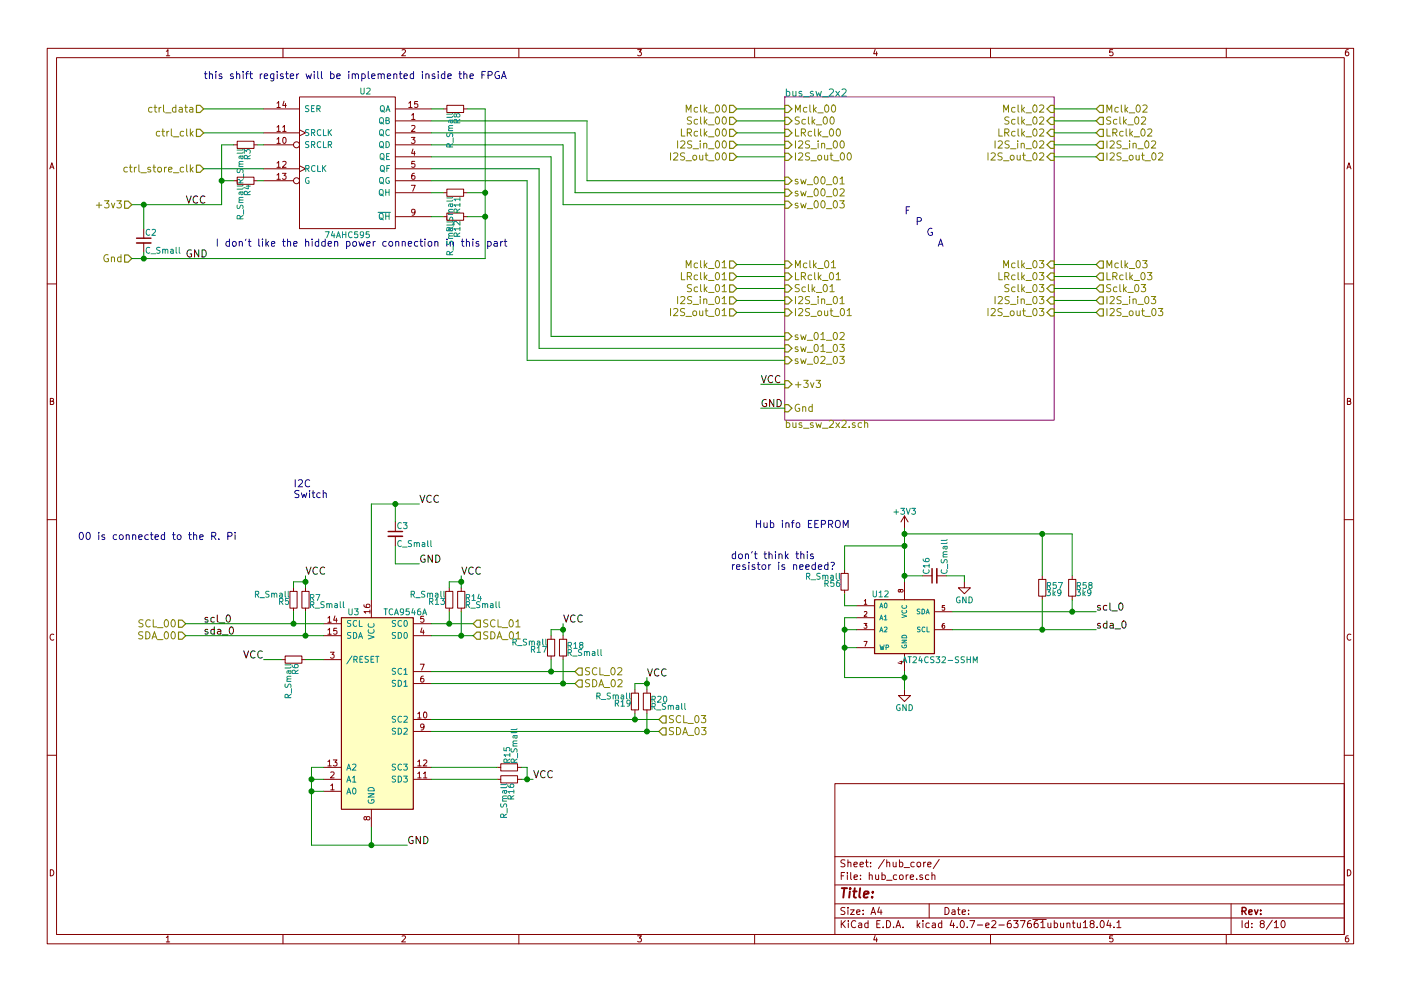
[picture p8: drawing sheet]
EESchema Schematic File Version 2
LIBS:power
LIBS:device
LIBS:switches
LIBS:relays
LIBS:motors
LIBS:transistors
LIBS:conn
LIBS:linear
LIBS:regul
LIBS:74xx
LIBS:cmos4000
LIBS:adc-dac
LIBS:memory
LIBS:xilinx
LIBS:microcontrollers
LIBS:dsp
LIBS:microchip
LIBS:analog_switches
LIBS:motorola
LIBS:texas
LIBS:intel
LIBS:audio
LIBS:interface
LIBS:digital-audio
LIBS:philips
LIBS:display
LIBS:cypress
LIBS:siliconi
LIBS:opto
LIBS:atmel
LIBS:contrib
LIBS:valves
LIBS:74cbtlv3245
LIBS:abb
LIBS:tca9546a
LIBS:flexibleaudiohub-cache
EELAYER 25 0
EELAYER END
$Descr A4 11693 8268
encoding utf-8
Sheet 8 10
Title ""
Date ""
Rev ""
Comp ""
Comment1 ""
Comment2 ""
Comment3 ""
Comment4 ""
$EndDescr
Text HLabel 1100 1700 0    60   Input ~ 0
+3v3
Text HLabel 1100 2150 0    60   Input ~ 0
Gnd
Text HLabel 6150 1200 0    60   Input ~ 0
I2S_in_00
Text HLabel 6150 1300 0    60   Input ~ 0
I2S_out_00
Text HLabel 6150 1000 0    60   Input ~ 0
Sclk_00
Text HLabel 6150 1100 0    60   Input ~ 0
LRclk_00
Text HLabel 1550 5300 0    60   Input ~ 0
SDA_00
Text HLabel 1550 5200 0    60   Input ~ 0
SCL_00
Text HLabel 6150 900  0    60   Input ~ 0
Mclk_00
Text Notes 2450 4150 0    60   ~ 0
I2C\nSwitch
Text HLabel 1700 900  0    60   Input ~ 0
ctrl_data
Text HLabel 1700 1100 0    60   Input ~ 0
ctrl_clk
Text HLabel 3950 5300 2    60   Input ~ 0
SDA_01
Text HLabel 3950 5200 2    60   Input ~ 0
SCL_01
Text HLabel 4800 5700 2    60   Input ~ 0
SDA_02
Text HLabel 4800 5600 2    60   Input ~ 0
SCL_02
Text HLabel 6150 2500 0    60   Input ~ 0
I2S_in_01
Text HLabel 6150 2600 0    60   Input ~ 0
I2S_out_01
Text HLabel 6150 2400 0    60   Input ~ 0
Sclk_01
Text HLabel 6150 2300 0    60   Input ~ 0
LRclk_01
Text HLabel 6150 2200 0    60   Input ~ 0
Mclk_01
Text Notes 650  4500 0    60   ~ 0
00 is connected to the R. Pi
Text HLabel 5500 6100 2    60   Input ~ 0
SDA_03
Text HLabel 5500 6000 2    60   Input ~ 0
SCL_03
Text Notes 7550 2050 0    60   ~ 0
F\n  P\n    G\n      A
Text HLabel 9150 1200 2    60   Input ~ 0
I2S_in_02
Text HLabel 9150 1300 2    60   Input ~ 0
I2S_out_02
Text HLabel 9150 1000 2    60   Input ~ 0
Sclk_02
Text HLabel 9150 1100 2    60   Input ~ 0
LRclk_02
Text HLabel 9150 900  2    60   Input ~ 0
Mclk_02
Text HLabel 9150 2500 2    60   Input ~ 0
I2S_in_03
Text HLabel 9150 2600 2    60   Input ~ 0
I2S_out_03
Text HLabel 9150 2400 2    60   Input ~ 0
Sclk_03
Text HLabel 9150 2300 2    60   Input ~ 0
LRclk_03
Text HLabel 9150 2200 2    60   Input ~ 0
Mclk_03
$Sheet
S 6550 800  2250 2700
U 5ADB2455
F0 "bus_sw_2x2" 60
F1 "bus_sw_2x2.sch" 60
F2 "I2S_in_00" I L 6550 1200 60 
F3 "I2S_out_00" I L 6550 1300 60 
F4 "Sclk_00" I L 6550 1000 60 
F5 "LRclk_00" I L 6550 1100 60 
F6 "Mclk_00" I L 6550 900 60 
F7 "I2S_in_01" I L 6550 2500 60 
F8 "I2S_out_01" I L 6550 2600 60 
F9 "Sclk_01" I L 6550 2400 60 
F10 "LRclk_01" I L 6550 2300 60 
F11 "Mclk_01" I L 6550 2200 60 
F12 "I2S_in_02" I R 8800 1200 60 
F13 "I2S_out_02" I R 8800 1300 60 
F14 "Sclk_02" I R 8800 1000 60 
F15 "LRclk_02" I R 8800 1100 60 
F16 "Mclk_02" I R 8800 900 60 
F17 "I2S_in_03" I R 8800 2500 60 
F18 "I2S_out_03" I R 8800 2600 60 
F19 "Sclk_03" I R 8800 2400 60 
F20 "LRclk_03" I R 8800 2300 60 
F21 "Mclk_03" I R 8800 2200 60 
F22 "+3v3" I L 6550 3200 60 
F23 "Gnd" I L 6550 3400 60 
F24 "sw_00_02" I L 6550 1600 60 
F25 "sw_01_02" I L 6550 2800 60 
F26 "sw_00_03" I L 6550 1700 60 
F27 "sw_01_03" I L 6550 2900 60 
F28 "sw_00_01" I L 6550 1500 60 
F29 "sw_02_03" I L 6550 3000 60 
$EndSheet
$Comp
L 74HC595 U2
U 1 1
P 2900 1350
F 0 "U2" H 3050 1950 50  0000 C CNN
F 1 "74AHC595" H 2900 750 50  0000 C CNN
F 2 "Housings_SOIC:SOIC-16_3.9x9.9mm_Pitch1.27mm" H 2900 1350 50  0001 C CNN
F 3 "" H 2900 1350 50  0001 C CNN
	1    2900 1350
	1    0    0    -1  
$EndComp
Text Notes 1700 650  0    60   ~ 0
this shift register will be implemented inside the FPGA
Text HLabel 1700 1400 0    60   Input ~ 0
ctrl_store_clk
Wire Wire Line
	1700 1400 2200 1400
Wire Wire Line
	1700 1100 2200 1100
Wire Wire Line
	1700 900  2200 900 
Text Notes 1800 2050 0    60   ~ 0
I don't like the hidden power connection in this part
Wire Wire Line
	1850 1700 1100 1700
Text Label 1550 1700 0    60   ~ 0
VCC
Wire Wire Line
	4050 2150 1100 2150
Text Label 1550 2150 0    60   ~ 0
GND
$Comp
L C_Small C2
U 1 1
P 1200 2000
F 0 "C2" H 1210 2070 50  0000 L CNN
F 1 "C_Small" H 1210 1920 50  0000 L CNN
F 2 "Capacitors_SMD:C_0805_HandSoldering" H 1200 2000 50  0001 C CNN
F 3 "" H 1200 2000 50  0001 C CNN
	1    1200 2000
	1    0    0    -1  
$EndComp
Wire Wire Line
	1200 1700 1200 1900
Connection ~ 1200 1700
Wire Wire Line
	1200 2100 1200 2150
Connection ~ 1200 2150
$Comp
L R_Small R3
U 1 1
P 2050 1200
F 0 "R3" H 2080 1220 50  0000 L CNN
F 1 "R_Small" H 2080 1160 50  0000 L CNN
F 2 "Resistors_SMD:R_0805_HandSoldering" H 2050 1200 50  0001 C CNN
F 3 "" H 2050 1200 50  0001 C CNN
	1    2050 1200
	0    1    1    0   
$EndComp
$Comp
L R_Small R4
U 1 1
P 2050 1500
F 0 "R4" H 2080 1520 50  0000 L CNN
F 1 "R_Small" H 2080 1460 50  0000 L CNN
F 2 "Resistors_SMD:R_0805_HandSoldering" H 2050 1500 50  0001 C CNN
F 3 "" H 2050 1500 50  0001 C CNN
	1    2050 1500
	0    1    1    0   
$EndComp
Wire Wire Line
	2200 1200 2150 1200
Wire Wire Line
	2200 1500 2150 1500
Wire Wire Line
	1850 1200 1850 1700
Wire Wire Line
	1850 1500 1950 1500
Wire Wire Line
	1950 1200 1850 1200
Connection ~ 1850 1500
Wire Wire Line
	6150 900  6550 900 
Wire Wire Line
	6550 1000 6150 1000
Wire Wire Line
	6150 1100 6550 1100
Wire Wire Line
	6550 1200 6150 1200
Wire Wire Line
	6150 1300 6550 1300
Wire Wire Line
	4900 1500 6550 1500
Wire Wire Line
	4800 1600 6550 1600
Wire Wire Line
	6150 2200 6550 2200
Wire Wire Line
	6150 2500 6550 2500
Wire Wire Line
	6550 2600 6150 2600
Wire Wire Line
	8800 900  9150 900 
Wire Wire Line
	9150 1000 8800 1000
Wire Wire Line
	8800 1100 9150 1100
Wire Wire Line
	9150 1200 8800 1200
Wire Wire Line
	8800 1300 9150 1300
Wire Wire Line
	9150 2200 8800 2200
Wire Wire Line
	8800 2500 9150 2500
Wire Wire Line
	9150 2600 8800 2600
Wire Wire Line
	6550 3200 6350 3200
Wire Wire Line
	6550 3400 6350 3400
Text Label 6350 3200 0    60   ~ 0
VCC
Text Label 6350 3400 0    60   ~ 0
GND
Wire Wire Line
	4600 2800 6550 2800
Wire Wire Line
	4500 2900 6550 2900
Wire Wire Line
	3600 1000 4900 1000
Wire Wire Line
	4900 1000 4900 1500
Wire Wire Line
	4800 1600 4800 1100
Wire Wire Line
	4800 1100 3600 1100
Wire Wire Line
	3600 1200 4700 1200
Wire Wire Line
	3600 1300 4600 1300
$Comp
L TCA9546A U3
U 1 1
P 3100 5900
F 0 "U3" H 2900 6700 50  0000 L CNN
F 1 "TCA9546A" H 3200 6700 50  0000 L CNN
F 2 "Housings_SSOP:TSSOP-16_4.4x5mm_Pitch0.65mm" H 4100 5000 50  0001 C CNN
F 3 "" H 3150 6150 50  0000 C CNN
	1    3100 5900
	1    0    0    -1  
$EndComp
$Comp
L R_Small R7
U 1 1
P 2550 5000
F 0 "R7" H 2580 5020 50  0000 L CNN
F 1 "R_Small" H 2580 4960 50  0000 L CNN
F 2 "Resistors_SMD:R_0805_HandSoldering" H 2550 5000 50  0001 C CNN
F 3 "" H 2550 5000 50  0001 C CNN
	1    2550 5000
	1    0    0    -1  
$EndComp
$Comp
L R_Small R5
U 1 1
P 2450 5000
F 0 "R5" H 2480 5020 50  0000 L CNN
F 1 "R_Small" H 2480 4960 50  0000 L CNN
F 2 "Resistors_SMD:R_0805_HandSoldering" H 2450 5000 50  0001 C CNN
F 3 "" H 2450 5000 50  0001 C CNN
	1    2450 5000
	-1   0    0    1   
$EndComp
Wire Wire Line
	1550 5200 2700 5200
Wire Wire Line
	1550 5300 2700 5300
Wire Wire Line
	2550 4800 2550 4900
Wire Wire Line
	2450 4900 2450 4850
Wire Wire Line
	2450 4850 2550 4850
Connection ~ 2550 4850
Text Label 2550 4800 0    60   ~ 0
VCC
$Comp
L R_Small R14
U 1 1
P 3850 5000
F 0 "R14" H 3880 5020 50  0000 L CNN
F 1 "R_Small" H 3880 4960 50  0000 L CNN
F 2 "Resistors_SMD:R_0805_HandSoldering" H 3850 5000 50  0001 C CNN
F 3 "" H 3850 5000 50  0001 C CNN
	1    3850 5000
	1    0    0    -1  
$EndComp
$Comp
L R_Small R13
U 1 1
P 3750 5000
F 0 "R13" H 3780 5020 50  0000 L CNN
F 1 "R_Small" H 3780 4960 50  0000 L CNN
F 2 "Resistors_SMD:R_0805_HandSoldering" H 3750 5000 50  0001 C CNN
F 3 "" H 3750 5000 50  0001 C CNN
	1    3750 5000
	-1   0    0    1   
$EndComp
Wire Wire Line
	3850 4800 3850 4900
Wire Wire Line
	3750 4900 3750 4850
Wire Wire Line
	3750 4850 3850 4850
Connection ~ 3850 4850
Text Label 3850 4800 0    60   ~ 0
VCC
Wire Wire Line
	3600 5200 3950 5200
Wire Wire Line
	3600 5300 3950 5300
$Comp
L R_Small R18
U 1 1
P 4700 5400
F 0 "R18" H 4730 5420 50  0000 L CNN
F 1 "R_Small" H 4730 5360 50  0000 L CNN
F 2 "Resistors_SMD:R_0805_HandSoldering" H 4700 5400 50  0001 C CNN
F 3 "" H 4700 5400 50  0001 C CNN
	1    4700 5400
	1    0    0    -1  
$EndComp
$Comp
L R_Small R17
U 1 1
P 4600 5400
F 0 "R17" H 4630 5420 50  0000 L CNN
F 1 "R_Small" H 4630 5360 50  0000 L CNN
F 2 "Resistors_SMD:R_0805_HandSoldering" H 4600 5400 50  0001 C CNN
F 3 "" H 4600 5400 50  0001 C CNN
	1    4600 5400
	-1   0    0    1   
$EndComp
Wire Wire Line
	4700 5200 4700 5300
Wire Wire Line
	4600 5300 4600 5250
Wire Wire Line
	4600 5250 4700 5250
Connection ~ 4700 5250
Text Label 4700 5200 0    60   ~ 0
VCC
$Comp
L R_Small R20
U 1 1
P 5400 5850
F 0 "R20" H 5430 5870 50  0000 L CNN
F 1 "R_Small" H 5430 5810 50  0000 L CNN
F 2 "Resistors_SMD:R_0805_HandSoldering" H 5400 5850 50  0001 C CNN
F 3 "" H 5400 5850 50  0001 C CNN
	1    5400 5850
	1    0    0    -1  
$EndComp
$Comp
L R_Small R19
U 1 1
P 5300 5850
F 0 "R19" H 5330 5870 50  0000 L CNN
F 1 "R_Small" H 5330 5810 50  0000 L CNN
F 2 "Resistors_SMD:R_0805_HandSoldering" H 5300 5850 50  0001 C CNN
F 3 "" H 5300 5850 50  0001 C CNN
	1    5300 5850
	-1   0    0    1   
$EndComp
Wire Wire Line
	5400 5650 5400 5750
Wire Wire Line
	5300 5750 5300 5700
Wire Wire Line
	5300 5700 5400 5700
Connection ~ 5400 5700
Text Label 5400 5650 0    60   ~ 0
VCC
Wire Wire Line
	3600 5600 4800 5600
Wire Wire Line
	3600 5700 4800 5700
Wire Wire Line
	3750 5100 3750 5200
Connection ~ 3750 5200
Wire Wire Line
	3850 5100 3850 5300
Connection ~ 3850 5300
Wire Wire Line
	2450 5100 2450 5200
Connection ~ 2450 5200
Wire Wire Line
	2550 5100 2550 5300
Connection ~ 2550 5300
Wire Wire Line
	4600 5500 4600 5600
Connection ~ 4600 5600
Wire Wire Line
	4700 5500 4700 5700
Connection ~ 4700 5700
Wire Wire Line
	3600 6100 5500 6100
Wire Wire Line
	3600 6000 5500 6000
Wire Wire Line
	5300 5950 5300 6000
Connection ~ 5300 6000
Wire Wire Line
	5400 5950 5400 6100
Connection ~ 5400 6100
$Comp
L R_Small R16
U 1 1
P 4250 6500
F 0 "R16" H 4280 6520 50  0000 L CNN
F 1 "R_Small" H 4280 6460 50  0000 L CNN
F 2 "Resistors_SMD:R_0805_HandSoldering" H 4250 6500 50  0001 C CNN
F 3 "" H 4250 6500 50  0001 C CNN
	1    4250 6500
	0    1    1    0   
$EndComp
$Comp
L R_Small R15
U 1 1
P 4250 6400
F 0 "R15" H 4280 6420 50  0000 L CNN
F 1 "R_Small" H 4280 6360 50  0000 L CNN
F 2 "Resistors_SMD:R_0805_HandSoldering" H 4250 6400 50  0001 C CNN
F 3 "" H 4250 6400 50  0001 C CNN
	1    4250 6400
	0    -1   -1   0   
$EndComp
Wire Wire Line
	4350 6500 4450 6500
Wire Wire Line
	4350 6400 4400 6400
Wire Wire Line
	4400 6400 4400 6500
Connection ~ 4400 6500
Text Label 4450 6500 0    60   ~ 0
VCC
Wire Wire Line
	4150 6400 3600 6400
Wire Wire Line
	3600 6500 4150 6500
$Comp
L R_Small R6
U 1 1
P 2450 5500
F 0 "R6" H 2480 5520 50  0000 L CNN
F 1 "R_Small" H 2480 5460 50  0000 L CNN
F 2 "Resistors_SMD:R_0805_HandSoldering" H 2450 5500 50  0001 C CNN
F 3 "" H 2450 5500 50  0001 C CNN
	1    2450 5500
	0    1    1    0   
$EndComp
Text Label 2200 5500 2    60   ~ 0
VCC
Wire Wire Line
	2200 5500 2350 5500
Wire Wire Line
	2550 5500 2700 5500
Wire Wire Line
	3100 5000 3100 4200
Wire Wire Line
	3100 4200 3500 4200
$Comp
L C_Small C3
U 1 1
P 3300 4450
F 0 "C3" H 3310 4520 50  0000 L CNN
F 1 "C_Small" H 3310 4370 50  0000 L CNN
F 2 "Capacitors_SMD:C_0805_HandSoldering" H 3300 4450 50  0001 C CNN
F 3 "" H 3300 4450 50  0001 C CNN
	1    3300 4450
	1    0    0    -1  
$EndComp
Wire Wire Line
	3300 4550 3300 4700
Wire Wire Line
	3300 4700 3500 4700
Wire Wire Line
	3300 4350 3300 4200
Connection ~ 3300 4200
Text Label 3500 4200 0    60   ~ 0
VCC
Text Label 3500 4700 0    60   ~ 0
GND
Wire Wire Line
	3100 6900 3100 7050
Wire Wire Line
	2600 7050 3400 7050
Text Label 3400 7050 0    60   ~ 0
GND
Wire Wire Line
	2700 6400 2600 6400
Wire Wire Line
	2600 6400 2600 7050
Connection ~ 3100 7050
Wire Wire Line
	2700 6500 2600 6500
Connection ~ 2600 6500
Wire Wire Line
	2700 6600 2600 6600
Connection ~ 2600 6600
$Comp
L R_Small R8
U 1 1
P 3800 900
F 0 "R8" H 3830 920 50  0000 L CNN
F 1 "R_Small" H 3830 860 50  0000 L CNN
F 2 "Resistors_SMD:R_0805_HandSoldering" H 3800 900 50  0001 C CNN
F 3 "" H 3800 900 50  0001 C CNN
	1    3800 900 
	0    1    1    0   
$EndComp
Wire Wire Line
	3600 900  3700 900 
Wire Wire Line
	3900 900  4050 900 
$Comp
L R_Small R11
U 1 1
P 3800 1600
F 0 "R11" H 3830 1620 50  0000 L CNN
F 1 "R_Small" H 3830 1560 50  0000 L CNN
F 2 "Resistors_SMD:R_0805_HandSoldering" H 3800 1600 50  0001 C CNN
F 3 "" H 3800 1600 50  0001 C CNN
	1    3800 1600
	0    1    1    0   
$EndComp
$Comp
L R_Small R12
U 1 1
P 3800 1800
F 0 "R12" H 3830 1820 50  0000 L CNN
F 1 "R_Small" H 3830 1760 50  0000 L CNN
F 2 "Resistors_SMD:R_0805_HandSoldering" H 3800 1800 50  0001 C CNN
F 3 "" H 3800 1800 50  0001 C CNN
	1    3800 1800
	0    1    1    0   
$EndComp
Wire Wire Line
	3600 1400 4500 1400
Wire Wire Line
	3600 1500 4400 1500
Wire Wire Line
	3600 1600 3700 1600
Wire Wire Line
	3700 1800 3600 1800
Wire Wire Line
	4050 900  4050 2150
Wire Wire Line
	4050 1800 3900 1800
Connection ~ 4050 1800
Wire Wire Line
	3900 1600 4050 1600
Connection ~ 4050 1600
Wire Wire Line
	4700 1200 4700 1700
Wire Wire Line
	4700 1700 6550 1700
Wire Wire Line
	4600 1300 4600 2800
Wire Wire Line
	4500 1400 4500 2900
$Comp
L AT24CS32-SSHM U12
U 1 1
P 7550 5200
F 0 "U12" H 7350 5450 50  0000 C CNN
F 1 "AT24CS32-SSHM" H 7850 4900 50  0000 C CNN
F 2 "Housings_SOIC:SOIC-8_3.9x4.9mm_Pitch1.27mm" H 7550 5200 50  0001 C CIN
F 3 "" H 7550 5200 50  0001 C CNN
	1    7550 5200
	1    0    0    -1  
$EndComp
Text Notes 6300 4400 0    60   ~ 0
Hub info EEPROM
$Comp
L +3V3 #PWR026
U 1 1
P 7550 4400
F 0 "#PWR026" H 7550 4250 50  0001 C CNN
F 1 "+3V3" H 7550 4540 50  0000 C CNN
F 2 "" H 7550 4400 50  0001 C CNN
F 3 "" H 7550 4400 50  0001 C CNN
	1    7550 4400
	1    0    0    -1  
$EndComp
Wire Wire Line
	7550 4400 7550 4850
$Comp
L C_Small C16
U 1 1
P 7800 4800
F 0 "C16" H 7810 4870 50  0000 L CNN
F 1 "C_Small" H 7810 4720 50  0000 L CNN
F 2 "Capacitors_SMD:C_0805_HandSoldering" H 7800 4800 50  0001 C CNN
F 3 "" H 7800 4800 50  0001 C CNN
	1    7800 4800
	0    -1   -1   0   
$EndComp
Wire Wire Line
	7700 4800 7550 4800
Connection ~ 7550 4800
$Comp
L GND #PWR027
U 1 1
P 8050 4850
F 0 "#PWR027" H 8050 4600 50  0001 C CNN
F 1 "GND" H 8050 4700 50  0000 C CNN
F 2 "" H 8050 4850 50  0001 C CNN
F 3 "" H 8050 4850 50  0001 C CNN
	1    8050 4850
	1    0    0    -1  
$EndComp
Wire Wire Line
	8050 4800 8050 4850
$Comp
L GND #PWR028
U 1 1
P 7550 5750
F 0 "#PWR028" H 7550 5500 50  0001 C CNN
F 1 "GND" H 7550 5600 50  0000 C CNN
F 2 "" H 7550 5750 50  0001 C CNN
F 3 "" H 7550 5750 50  0001 C CNN
	1    7550 5750
	1    0    0    -1  
$EndComp
Wire Wire Line
	7550 5600 7550 5750
Wire Wire Line
	8050 4800 7900 4800
Text Label 9150 5100 0    60   ~ 0
scl_0
Text Label 9150 5250 0    60   ~ 0
sda_0
Wire Wire Line
	7150 5050 7050 5050
Wire Wire Line
	7050 5150 7050 5650
Wire Wire Line
	7050 5650 7550 5650
Connection ~ 7550 5650
Wire Wire Line
	7150 5250 7050 5250
Connection ~ 7050 5250
Wire Wire Line
	7150 5400 7050 5400
Connection ~ 7050 5400
$Comp
L R_Small R58
U 1 1
P 8950 4900
F 0 "R58" H 8980 4920 50  0000 L CNN
F 1 "3k9" H 8980 4860 50  0000 L CNN
F 2 "Resistors_SMD:R_0805_HandSoldering" H 8950 4900 50  0001 C CNN
F 3 "" H 8950 4900 50  0001 C CNN
	1    8950 4900
	1    0    0    -1  
$EndComp
$Comp
L R_Small R57
U 1 1
P 8700 4900
F 0 "R57" H 8730 4920 50  0000 L CNN
F 1 "3k9" H 8730 4860 50  0000 L CNN
F 2 "Resistors_SMD:R_0805_HandSoldering" H 8700 4900 50  0001 C CNN
F 3 "" H 8700 4900 50  0001 C CNN
	1    8700 4900
	1    0    0    -1  
$EndComp
Wire Wire Line
	7950 5100 9150 5100
Wire Wire Line
	7950 5250 9150 5250
Wire Wire Line
	7550 4450 8950 4450
Wire Wire Line
	8950 4450 8950 4800
Connection ~ 7550 4450
Wire Wire Line
	8700 4800 8700 4450
Connection ~ 8700 4450
Wire Wire Line
	8700 5000 8700 5250
Connection ~ 8700 5250
Wire Wire Line
	8950 5000 8950 5100
Connection ~ 8950 5100
Text Label 1700 5200 0    60   ~ 0
scl_0
Text Label 1700 5300 0    60   ~ 0
sda_0
Wire Wire Line
	7150 5150 7050 5150
$Comp
L R_Small R56
U 1 1
P 7050 4850
F 0 "R56" H 7080 4870 50  0000 L CNN
F 1 "R_Small" H 7080 4810 50  0000 L CNN
F 2 "Resistors_SMD:R_0805_HandSoldering" H 7050 4850 50  0001 C CNN
F 3 "" H 7050 4850 50  0001 C CNN
	1    7050 4850
	-1   0    0    1   
$EndComp
Wire Wire Line
	7050 5050 7050 4950
Text Notes 6100 4750 0    60   ~ 0
don't think this\nresistor is needed?
Wire Wire Line
	7050 4750 7050 4550
Wire Wire Line
	7050 4550 7550 4550
Connection ~ 7550 4550
Wire Wire Line
	8800 2400 9150 2400
Wire Wire Line
	8800 2300 9150 2300
Wire Wire Line
	6150 2400 6550 2400
Wire Wire Line
	6150 2300 6550 2300
Wire Wire Line
	4400 1500 4400 3000
Wire Wire Line
	4400 3000 6550 3000
$EndSCHEMATC
